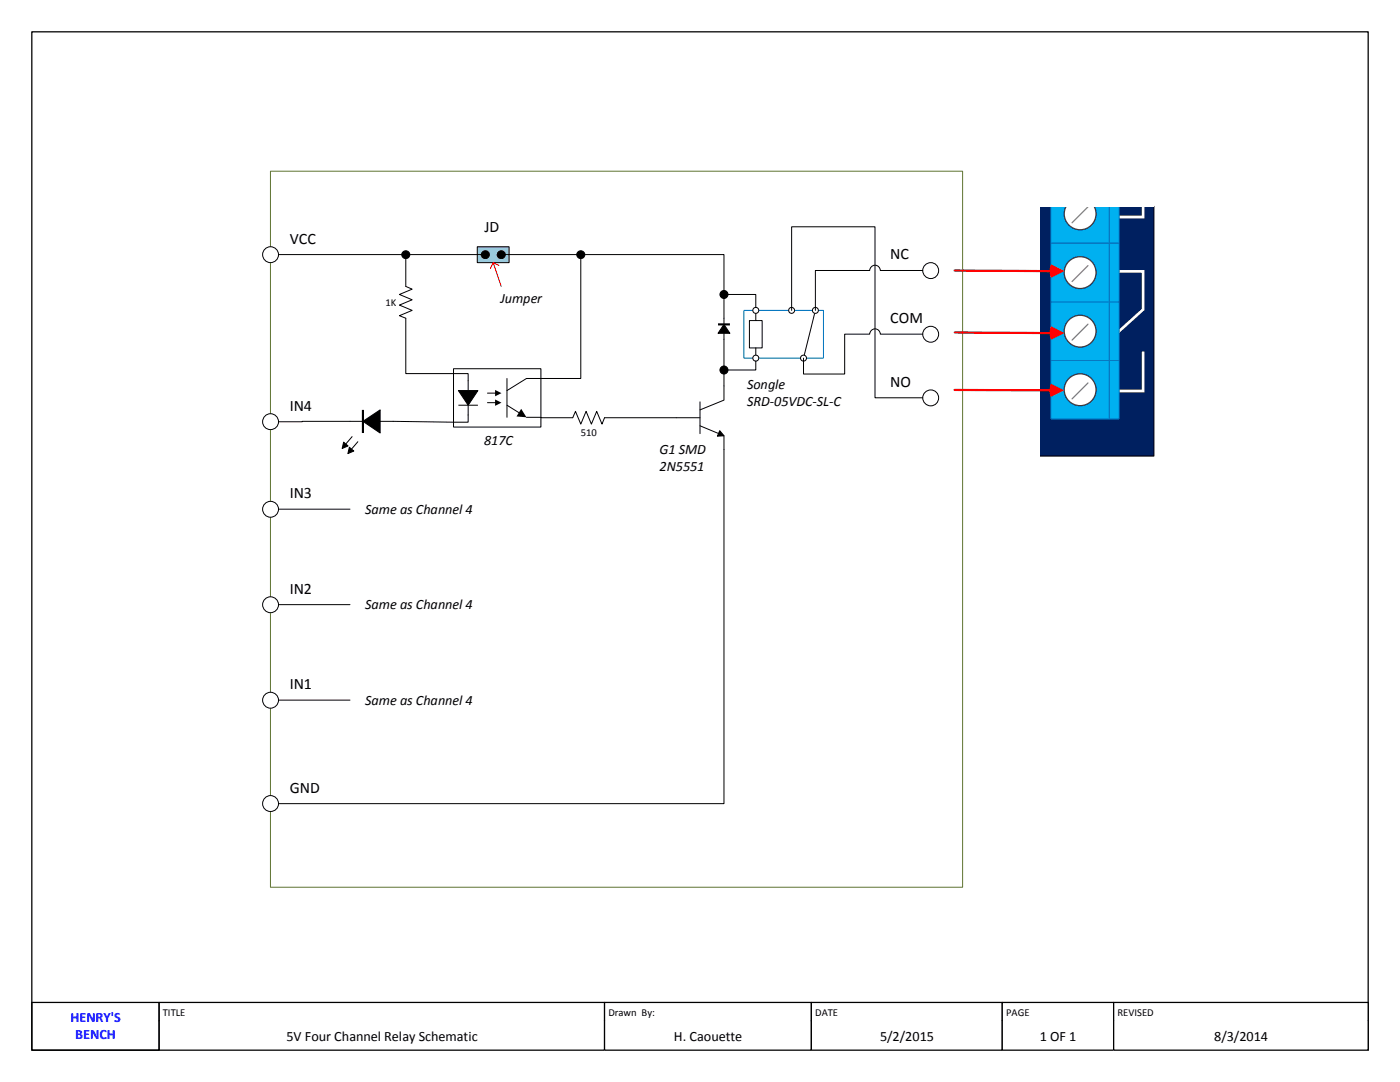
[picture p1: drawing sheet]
<svg xmlns="http://www.w3.org/2000/svg" width="279mm" height="216mm" viewBox="0 0 279 216" stroke-linecap="round" stroke-linejoin="round" font-family="sans-serif">
<path d="M6.3 6.3h266.7v203.2h-266.7z" fill="none" stroke="#000" stroke-width=".25"/>
<path d="M31.7 200h88.9v3.7h-88.9z" fill-rule="evenodd" fill="#fff"/>
<path d="M31.7 203.7v-3.7h88.9v3.7" fill="none" stroke="#000" stroke-width=".25"/>
<path d="M31.7 203.7h88.9v5.8h-88.9z" fill-rule="evenodd" fill="#fff"/>
<path d="M6.3 200h25.4v9.5h-25.4zM31.7 203.7v5.8h88.9v-5.8" fill="none" stroke="#000" stroke-width=".25"/>
<path d="M120.6 200h41.3v3.7h-41.3z" fill-rule="evenodd" fill="#fff"/>
<path d="M120.6 203.7v-3.7h41.3v3.7" fill="none" stroke="#000" stroke-width=".25"/>
<path d="M120.6 203.7h41.3v5.8h-41.3z" fill-rule="evenodd" fill="#fff"/>
<path d="M120.6 203.7v5.8h41.3v-5.8" fill="none" stroke="#000" stroke-width=".25"/>
<path d="M161.9 200h38.1v3.7h-38.1z" fill-rule="evenodd" fill="#fff"/>
<path d="M161.9 203.7v-3.7h38.1v3.7" fill="none" stroke="#000" stroke-width=".25"/>
<path d="M161.9 203.7h38.1v5.8h-38.1z" fill-rule="evenodd" fill="#fff"/>
<path d="M161.9 203.7v5.8h38.1v-5.8" fill="none" stroke="#000" stroke-width=".25"/>
<path d="M200 200h22.2v3.7h-22.2z" fill-rule="evenodd" fill="#fff"/>
<path d="M200 203.7v-3.7h22.2v3.7" fill="none" stroke="#000" stroke-width=".25"/>
<path d="M200 203.7h22.2v5.8h-22.2z" fill-rule="evenodd" fill="#fff"/>
<path d="M200 203.7v5.8h22.2v-5.8" fill="none" stroke="#000" stroke-width=".25"/>
<path d="M222.2 200h50.8v3.7h-50.8z" fill-rule="evenodd" fill="#fff"/>
<path d="M222.2 203.7v-3.7h50.8v3.7" fill="none" stroke="#000" stroke-width=".25"/>
<path d="M222.2 203.7h50.8v5.8h-50.8z" fill-rule="evenodd" fill="#fff"/>
<path d="M222.2 203.7v5.8h50.8v-5.8" fill="none" stroke="#000" stroke-width=".25"/>
<path d="M54 34.2h138.1v142.8h-138.1z" fill-rule="evenodd" fill="#fff"/>
<path d="M54 34.2h138.1v142.8h-138.1z" fill="none" stroke="#5f7432" stroke-width=".2"/>
<path d="M95.2 49.2h6.4v3.2h-6.4z" fill-rule="evenodd" fill="#92cddc"/>
<path d="M95.2 49.2h6.4v3.2h-6.4z" fill="none" stroke="#000" stroke-width=".2"/>
<circle cx="54" cy="84.1" r="1.59" fill="#fff"/>
<g fill="none" stroke="#000" stroke-width=".2">
<path d="M81 57.1l1.3 .6-2.6 1.1 2.6 1-2.6 1.1 2.6 1-2.6 1.1 1.3 .5v11h12.4v3.4M90.5 73.6h17.4v11.6h-17.4zM91.5 77.9h3.9l-2 3zM97.3 78.4h1.7M101.2 75.5v7.8M107.9 75.5h-2.8l-3.9 2.4M68.6 88.2l.9 .8-1.2 .5zM69.7 89.2l.9 .8-1.2 .5zM70.3 87.1l-1.3 1.5M71.5 88.1l-1.4 1.5M72.4 84.1l3.5-2.3v4.6zM72.4 84.1l-16.8 .1"/>
<path d="M91.5 80.9h3.9M93.4 80.9v3.3l-17.5-.1M97.3 80.3h1.7M101.2 80.9l2.6 1.6M105.1 83.3l9.2 .1 .6-1.3 1 2.5 1.1-2.5 1 2.5 1.1-2.5 1 2.5 .5-1.2"/>
<circle cx="54" cy="84.1" r="1.59"/>
</g>
<path d="M98.8 77.8l1.3 .6-1.3 .7zM98.8 79.7l1.3 .6-1.3 .7zM68.6 88.2l.9 .8-1.2 .5zM69.7 89.2l.9 .8-1.2 .5zM72.4 84.1l3.5-2.3v4.6zM91.5 77.9h3.9l-2 3zM104 81.6l1.1 1.7-2-.2z" fill="#000"/>
<path d="M72.4 81.8v4.6" fill="none" stroke="#000" stroke-width=".42"/>
<circle cx="54" cy="50.8" r="1.59" fill="#fff"/>
<g fill="none" stroke="#000" stroke-width=".2">
<path d="M55.6 50.8h41.3M81 50.8v6.3M100 50.8h15.9M144.5 77v2.8l-4.8 2M120.6 83.4h19.1M139.7 85l4.8 2v2.7M139.7 80.2v6.3M143.6 85.9l.9 1.1h-1.3z"/>
<circle cx="54" cy="50.8" r="1.59"/>
<circle cx="81" cy="50.8" r=".79"/>
<circle cx="96.9" cy="50.8" r=".79"/>
<circle cx="100" cy="50.8" r=".79"/>
<circle cx="115.9" cy="50.8" r=".79"/>
</g>
<g fill="#000">
<path d="M143.6 85.9l.9 1.1h-1.3z"/>
<circle cx="81" cy="50.8" r=".79"/>
<circle cx="96.9" cy="50.8" r=".79"/>
<circle cx="100" cy="50.8" r=".79"/>
<circle cx="115.9" cy="50.8" r=".79"/>
</g>
<circle cx="54" cy="160.3" r="1.59" fill="#fff"/>
<g fill="none" stroke="#000" stroke-width=".2">
<path d="M162.7 61.9l-2.3 9.6M144.5 89.7v70.7h-88.9"/>
<circle cx="54" cy="160.3" r="1.59"/>
</g>
<path d="M148.5 61.9h15.8v9.6h-15.8z" fill="none" stroke="#0070c0" stroke-width=".2"/>
<path d="M159.8 71.5a.6 .6 0 0 0 1.2 0 .6 .6 0 0 0-1.2 0zM157.4 61.9a.6 .6 0 0 0 1.2 0 .6 .6 0 0 0-1.2 0zM162.1 61.9a.6 .6 0 0 0 1.2 0 .6 .6 0 0 0-1.2 0z" fill-rule="evenodd" fill="#fff"/>
<g fill="none" stroke="#000" stroke-width=".2">
<path d="M149.6 64h2.5v5.4h-2.5zM150.8 62.5v1.5M150.8 69.4v2.7"/>
<circle cx="158" cy="61.9" r=".59"/>
<circle cx="160.4" cy="71.5" r=".6"/>
<circle cx="162.7" cy="61.9" r=".6"/>
</g>
<circle cx="150.8" cy="61.9" r=".6" fill="#fff"/>
<circle cx="150.8" cy="61.9" r=".6" fill="none" stroke="#000" stroke-width=".2"/>
<circle cx="150.8" cy="71.5" r=".6" fill="#fff"/>
<g fill="none" stroke="#000" stroke-width=".2">
<path d="M144.5 58v-7.2h-28.6v24.7h-8M144.5 73.8v3.2"/>
<circle cx="150.8" cy="71.5" r=".6"/>
</g>
<circle cx="185.7" cy="66.7" r="1.58" fill="#fff"/>
<circle cx="185.7" cy="66.7" r="1.58" fill="none" stroke="#000" stroke-width=".2"/>
<circle cx="185.7" cy="79.4" r="1.58" fill="#fff"/>
<circle cx="185.7" cy="79.4" r="1.58" fill="none" stroke="#000" stroke-width=".2"/>
<circle cx="185.7" cy="54" r="1.58" fill="#fff"/>
<g fill="none" stroke="#000" stroke-width=".2">
<path d="M184.1 54h-8.4a1.06 1.06 0 0 0-1.1-1.1 1.06 1.06 0 0 0-1 1.1h-10.9v7.9M158 61.9v-16.6h16.6v34.1h9.5M184.1 66.7h-8.4a1.06 1.06 0 0 0-1.1-1.1 1.06 1.06 0 0 0-1 1.1h-5v7.9h-8.2v-3.1"/>
<circle cx="185.7" cy="54" r="1.58"/>
</g>
<path d="M205.9 41.1h24.4v49.9h-24.4z" fill-rule="evenodd" fill="#002060"/>
<path d="M205.9 41.1h24.4v49.9h-24.4z" fill="none" stroke="#000" stroke-width=".2"/>
<path d="M223.4 54.1h4.7v7.7l-4.7 4.3M228.1 70.4v7.6h-4.7" fill="none" stroke="#fff" stroke-width=".53"/>
<path d="M203.2 39h4.4v53.1h-4.4z" fill-rule="evenodd" fill="#fff"/>
<path d="M228.1 35.7v7.6h-4.7" fill="none" stroke="#fff" stroke-width=".53"/>
<path d="M209.7 36.8h11.7v11.7h-11.7z" fill-rule="evenodd" fill="#00b0f0"/>
<path d="M209.7 36.8h11.7v11.7h-11.7z" fill="none" stroke="#0070c0" stroke-width=".2"/>
<path d="M221.4 36.8h2v11.7h-2z" fill-rule="evenodd" fill="#00b0f0"/>
<path d="M221.4 36.8h2v11.7h-2z" fill="none" stroke="#0070c0" stroke-width=".2"/>
<circle cx="215.6" cy="42.7" r="3.2" fill="#fff"/>
<circle cx="215.6" cy="42.7" r="3.2" fill="none" stroke="#3f3f3f" stroke-width=".25"/>
<path d="M217.1 41.3l-3.1 3.1" fill="none" stroke="#7f7f7f" stroke-width=".25"/>
<path d="M205.9 35.7h24.4v5.4h-24.4z" fill-rule="evenodd" fill="#fff"/>
<path d="M209.7 71.9h11.7v11.7h-11.7z" fill-rule="evenodd" fill="#00b0f0"/>
<path d="M209.7 71.9h11.7v11.7h-11.7z" fill="none" stroke="#0070c0" stroke-width=".2"/>
<path d="M221.4 71.9h2v11.7h-2z" fill-rule="evenodd" fill="#00b0f0"/>
<path d="M221.4 71.9h2v11.7h-2z" fill="none" stroke="#0070c0" stroke-width=".2"/>
<circle cx="215.6" cy="77.8" r="3.2" fill="#fff"/>
<circle cx="215.6" cy="77.8" r="3.2" fill="none" stroke="#3f3f3f" stroke-width=".25"/>
<path d="M217.1 76.4l-3.1 3.2" fill="none" stroke="#7f7f7f" stroke-width=".25"/>
<path d="M209.7 60.2h11.7v11.7h-11.7z" fill-rule="evenodd" fill="#00b0f0"/>
<path d="M209.7 60.2h11.7v11.7h-11.7z" fill="none" stroke="#0070c0" stroke-width=".2"/>
<path d="M221.4 60.2h2v11.7h-2z" fill-rule="evenodd" fill="#00b0f0"/>
<path d="M221.4 60.2h2v11.7h-2z" fill="none" stroke="#0070c0" stroke-width=".2"/>
<circle cx="215.6" cy="66.1" r="3.2" fill="#fff"/>
<circle cx="215.6" cy="66.1" r="3.2" fill="none" stroke="#3f3f3f" stroke-width=".25"/>
<path d="M217.1 64.7l-3.1 3.2" fill="none" stroke="#7f7f7f" stroke-width=".25"/>
<path d="M209.7 48.6h11.7v11.6h-11.7z" fill-rule="evenodd" fill="#00b0f0"/>
<path d="M209.7 48.6h11.7v11.6h-11.7z" fill="none" stroke="#0070c0" stroke-width=".2"/>
<path d="M221.4 48.6h2v11.6h-2z" fill-rule="evenodd" fill="#00b0f0"/>
<path d="M221.4 48.6h2v11.6h-2z" fill="none" stroke="#0070c0" stroke-width=".2"/>
<circle cx="215.6" cy="54.4" r="3.2" fill="#fff"/>
<circle cx="215.6" cy="54.4" r="3.2" fill="none" stroke="#3f3f3f" stroke-width=".25"/>
<path d="M217.1 53l-3.1 3.2" fill="none" stroke="#7f7f7f" stroke-width=".25"/>
<path d="M190.5 54l19.3 .1" fill="none" stroke="#f00" stroke-width=".44"/>
<path d="M209.8 52.7l2.6 1.4-2.6 1.3-.4-1.3z" fill-rule="evenodd" fill="#f00"/>
<path d="M190.5 66.3l19.3 .2" fill="none" stroke="#f00" stroke-width=".44"/>
<path d="M209.8 65.1l2.6 1.4-2.6 1.3-.4-1.4z" fill-rule="evenodd" fill="#f00"/>
<path d="M190.5 77.8l19.3 .1" fill="none" stroke="#f00" stroke-width=".44"/>
<path d="M209.8 76.6l2.6 1.3-2.7 1.3-.3-1.3z" fill-rule="evenodd" fill="#f00"/>
<circle cx="54" cy="101.6" r="1.59" fill="#fff"/>
<circle cx="54" cy="101.6" r="1.59" fill="none" stroke="#000" stroke-width=".2"/>
<circle cx="54" cy="120.7" r="1.59" fill="#fff"/>
<circle cx="54" cy="120.7" r="1.59" fill="none" stroke="#000" stroke-width=".2"/>
<circle cx="54" cy="139.7" r="1.59" fill="#fff"/>
<g fill="none" stroke="#000" stroke-width=".2">
<path d="M144.5 64.7l1.2 1.8h-2.4zM144.5 66.5v7.3h6.3v-1.7M150.8 61.3v-2.5h-6.3v5.9M55.6 101.6h14.2M55.6 120.6h14.2M55.6 139.7h14.2"/>
<circle cx="144.5" cy="58.8" r=".8"/>
<circle cx="144.5" cy="73.8" r=".8"/>
<circle cx="54" cy="139.7" r="1.59"/>
</g>
<path d="M98.4 52.4l1.6 4.7M99.6 53l-1.2-.6-.5 1.2" fill="none" stroke="#f00" stroke-width=".2"/>
<g fill="#000">
<path d="M144.5 64.7l1.2 1.8h-2.4z"/>
<circle cx="144.5" cy="58.8" r=".8"/>
<circle cx="144.5" cy="73.8" r=".8"/>
</g>
<path d="M143.3 64.7h2.4" fill="none" stroke="#000" stroke-width=".42"/>
<g font-size="3.2">
<text x="96.7" y="46.2">JD</text>
<text x="57.8" y="48.6">VCC</text>
<text x="177.7" y="51.8">NC</text>
<text x="177.7" y="64.5">COM</text>
<text x="177.7" y="77.2">NO</text>
<text x="57.8" y="82">IN4</text>
<text x="57.8" y="99.4">IN3</text>
<text x="57.8" y="118.4">IN2</text>
<text x="57.8" y="137.5">IN1</text>
<text x="57.8" y="158.2">GND</text>
</g>
<g font-size="2.8">
<text x="99.9" y="60.4">Jumper</text>
<text x="149.1" y="77.7">Songle</text>
<text x="149.1" y="81.1">SRD-05VDC-SL-C</text>
<text x="96.6" y="88.8">817C</text>
<text x="131.6" y="90.7">G1 SMD</text>
<text x="131.6" y="94.1">2N5551</text>
<text x="72.9" y="102.5">Same as Channel 4</text>
<text x="72.9" y="121.5">Same as Channel 4</text>
<text x="72.9" y="140.6">Same as Channel 4</text>
<text x="57.1" y="207.6">5V Four Channel Relay Schematic</text>
<text x="134.5" y="207.6">H. Caouette</text>
<text x="175.6" y="207.6">5/2/2015</text>
<text x="207.5" y="207.6">1 OF 1</text>
<text x="242.3" y="207.6">8/3/2014</text>
</g>
<g font-size="2.8" fill="#00f">
<text x="14.1" y="204">HENRY'S</text>
<text x="15" y="207.3">BENCH</text>
</g>
<g font-size="2.1">
<text x="77" y="61">1K</text>
<text x="115.9" y="86.9">510</text>
<text x="32.5" y="202.6">TITLE</text>
<text x="121.4" y="202.6">Drawn By:</text>
<text x="162.7" y="202.6">DATE</text>
<text x="200.8" y="202.6">PAGE</text>
<text x="223" y="202.6">REVISED</text>
</g>
</svg>
